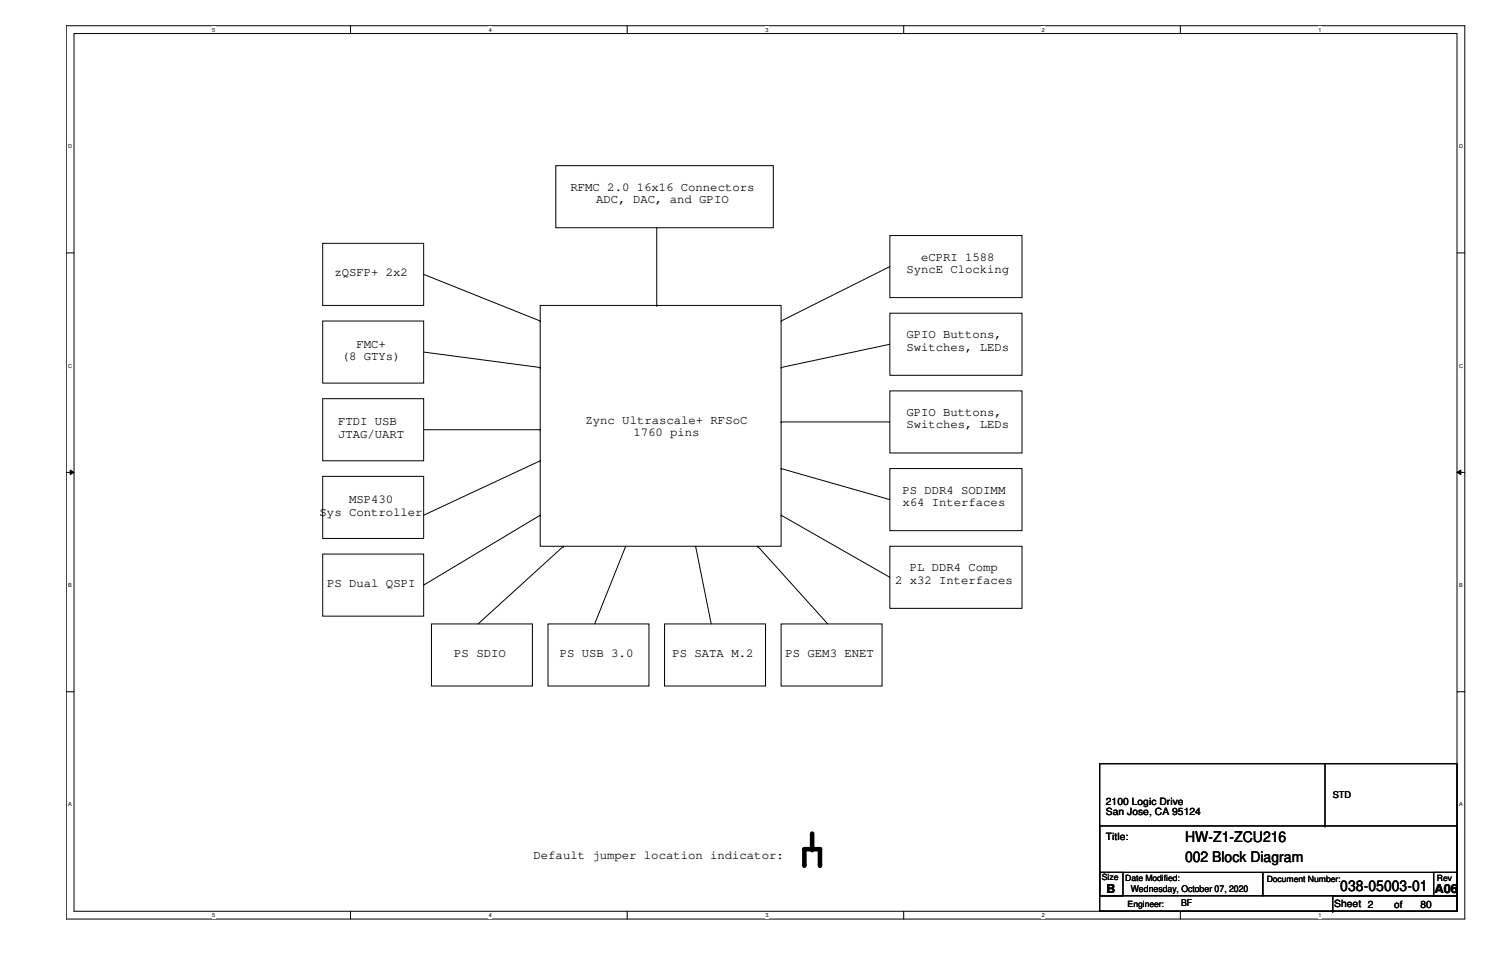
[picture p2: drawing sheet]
<svg xmlns="http://www.w3.org/2000/svg" width="432mm" height="279mm" viewBox="0 0 432 279" stroke-linecap="round" stroke-linejoin="round" font-family="sans-serif">
<path d="M19.1 7.4h402.3v257.1h-402.3zM21.3 9.7h397.8v252.5h-397.8z" fill="none" stroke="#000" stroke-width=".29"/>
<g fill="#fff">
<path d="M61 7.7h.9v1.7h-.9z"/>
<path d="M61 262.5h.9v1.7h-.9z"/>
</g>
<path d="M100.8 7.4v2.3M100.8 262.2v2.3" fill="none" stroke="#000" stroke-width=".29"/>
<g fill="#fff">
<path d="M140.6 7.7h.9v1.7h-.9z"/>
<path d="M140.6 262.5h.9v1.7h-.9z"/>
</g>
<path d="M180.4 7.4v2.3M180.4 262.2v2.3" fill="none" stroke="#000" stroke-width=".29"/>
<g fill="#fff">
<path d="M220.2 7.7h.9v1.7h-.9z"/>
<path d="M220.2 262.5h.9v1.7h-.9z"/>
</g>
<path d="M260 7.4v2.3M260 262.2v2.3" fill="none" stroke="#000" stroke-width=".29"/>
<g fill="#fff">
<path d="M299.7 7.7h.9v1.7h-.9z"/>
<path d="M299.7 262.5h.9v1.7h-.9z"/>
</g>
<path d="M339.6 7.4v2.3M339.6 262.2v2.3" fill="none" stroke="#000" stroke-width=".29"/>
<g fill="#fff">
<path d="M379.3 7.7h.9v1.7h-.9z"/>
<path d="M379.3 262.5h.9v1.7h-.9z"/>
<path d="M19.6 41.2h1.2v1.8h-1.2z"/>
<path d="M419.7 41.2h1.2v1.8h-1.2z"/>
<path d="M19.6 104.3h1.2v1.8h-1.2z"/>
<path d="M419.7 104.3h1.2v1.8h-1.2z"/>
</g>
<path d="M19.1 72.8h2.2M419.1 72.8h2.3" fill="none" stroke="#000" stroke-width=".29"/>
<g fill="#fff">
<path d="M19.6 167.5h1.1v1.7h-1.1z"/>
<path d="M419.7 167.5h1.1v1.7h-1.1z"/>
</g>
<path d="M19.1 135.9h2.2M20.2 135.3l1.1 .6-1.1 .7zM419.1 135.9l1.1-.6v1.3zM419.1 135.9h2.3" fill="none" stroke="#000" stroke-width=".29"/>
<path d="M20.2 135.3l1.1 .6-1.1 .7zM419.1 135.9l1.1-.6v1.3z" fill="#000"/>
<g fill="#fff">
<path d="M19.6 230.6h1.1v1.8h-1.1z"/>
<path d="M419.7 230.6h1.1v1.8h-1.1z"/>
</g>
<g fill="none" stroke="#000" stroke-width=".29">
<path d="M159.9 47.7h62.6v17.8h-62.6zM92.8 70h29.1v17.9h-29.1zM121.9 79l33.5 13.4M188.9 65.5v22.4M256 67.8h38v17.8h-38zM256 76.7l-31.3 15.7M92.8 92.4h29.1v17.8h-29.1zM155.4 87.9h69.3v69.3h-69.3zM155.4 92.4h.1M188.9 87.9h.1M224.7 92.4h.1M256 90.1h38v17.9h-38z"/>
<path d="M256 99.1l-31.3 6.6M92.8 114.7h29.1v17.9h-29.1zM121.9 101.3l33.5 4.4M155.4 105.7h.1M224.7 105.7h.1M256 112.5h38v17.8h-38zM92.8 137.1h29.1v17.8h-29.1zM121.9 123.7h33.5M155.4 132.6h.1M155.4 123.7h.1M155.4 132.6l-33.5 15.7M224.7 121.4h.1"/>
<path d="M224.7 134.8h.1M224.7 121.4h31.3M224.7 134.8l31.3 9M256 134.8h38v17.9h-38zM92.8 159.4h29.1v17.9h-29.1zM155.4 148.3h.1M155.4 148.3l-33.5 20.1M162.1 157.2h.1M162.1 157.2l-24.6 22.3M180 157.2h.1M180 157.2l-8.9 22.3M200.1 157.2h.1"/>
<path d="M200.1 157.2l4.5 22.3M218 157.2h.1M218 157.2l20.1 22.3M224.7 148.3h.1M224.7 148.3l31.3 17.8M256 157.2h38v17.8h-38zM124.1 179.5h29.1v17.9h-29.1zM157.6 179.5h29.1v17.9h-29.1zM191.2 179.5h29v17.9h-29zM224.7 179.5h29v17.9h-29zM19.1 199.1h2.2M419.1 199.1h2.3"/>
<path d="M316.4 219.8h102.7v42.4h-102.7zM381.2 219.8v17.9M316.4 237.7h102.7v13.3h-102.7zM381.2 237.7h.1M316.4 251h46.9v6.8h-46.9zM316.4 251h6.6v6.8h-6.6zM363.3 251h55.8v6.8h-55.8zM383.4 257.8h35.7v4.4h-35.7zM412.5 251h6.6v6.8h-6.6zM316.4 262.2h67M383.4 262.2h.1"/>
</g>
<path d="M233.6 239.9v4.4M231.4 248.8v-4.5h4.5v4.5" fill="none" stroke="#000" stroke-width="1.3"/>
<g fill="#000">
<circle cx="231.4" cy="248.8" r=".66"/>
<circle cx="233.6" cy="244.3" r=".66"/>
<circle cx="235.9" cy="244.3" r=".66"/>
<circle cx="235.9" cy="248.8" r=".66"/>
</g>
<g font-size="4.2">
<text x="340.9" y="242.4">HW-Z1-ZCU216</text>
<text x="340.9" y="248.2">002 Block Diagram</text>
<text x="385.6" y="256.4">038-05003-01</text>
</g>
<g font-size="3.6">
<text x="164.1" y="54.9">RFMC 2.0 16x16 Connectors</text>
<text x="171.5" y="58.5">ADC, DAC, and GPIO</text>
<text x="265" y="75">eCPRI 1588</text>
<text x="96.2" y="79.5">zQSFP+ 2x2</text>
<text x="260.7" y="78.6">SyncE Clocking</text>
<text x="102.5" y="100.1">FMC+</text>
<text x="260.7" y="97.4">GPIO Buttons,</text>
<text x="260.7" y="100.9">Switches, LEDs</text>
<text x="98.3" y="103.6">(8 GTYs)</text>
<text x="260.7" y="119.7">GPIO Buttons,</text>
<text x="97.2" y="122.4">FTDI USB</text>
<text x="97.2" y="126">JTAG/UART</text>
<text x="168.4" y="122">Zync Ultrascale+ RFSoC</text>
<text x="182.2" y="125.5">1760 pins</text>
<text x="260.7" y="123.3">Switches, LEDs</text>
<text x="259.6" y="142.1">PS DDR4 SODIMM</text>
<text x="91.9" y="148.3">Sys Controller</text>
<text x="100.4" y="144.8">MSP430</text>
<text x="259.6" y="145.6">x64 Interfaces</text>
<text x="257.5" y="168">2 x32 Interfaces</text>
<text x="261.7" y="164.4">PL DDR4 Comp</text>
<text x="94.1" y="168.9">PS Dual QSPI</text>
<text x="130.7" y="189">PS SDIO</text>
<text x="161" y="189">PS USB 3.0</text>
<text x="193.5" y="189">PS SATA M.2</text>
<text x="226" y="189">PS GEM3 ENET</text>
<text x="153.5" y="247.1">Default jumper location indicator:</text>
<text x="318.3" y="257">B</text>
<text x="412.7" y="257">A06</text>
</g>
<g font-size="2.9">
<text x="318.1" y="231.5">2100 Logic Drive</text>
<text x="318.1" y="234.7">San Jose, CA 95124</text>
<text x="318.1" y="241.8">Title:</text>
<text x="383.8" y="261">Sheet 2</text>
<text x="401.1" y="261.2">of</text>
<text x="408.6" y="261.2">80</text>
</g>
<g font-size="2.7">
<text x="383.4" y="229.5">STD</text>
<text x="325.3" y="256.6">Wednesday, October 07, 2020</text>
<text x="339.8" y="260.6">BF</text>
</g>
<g font-size="2.5">
<text x="317" y="253.3">Size</text>
<text x="323.7" y="253.5">Date Modified:</text>
<text x="364.4" y="253.7">Document Number:</text>
<text x="413.3" y="253.5">Rev</text>
<text x="324.4" y="260.9">Engineer:</text>
</g>
<g font-size="1.6">
<text x="61" y="9.1">5</text>
<text x="140.6" y="9.1">4</text>
<text x="220.2" y="9.1">3</text>
<text x="299.7" y="9.1">2</text>
<text x="379.3" y="9.1">1</text>
<text x="19.6" y="42.6">D</text>
<text x="419.7" y="42.6">D</text>
<text x="19.6" y="105.7">C</text>
<text x="419.7" y="105.7">C</text>
<text x="19.6" y="168.9">B</text>
<text x="419.7" y="168.9">B</text>
<text x="19.6" y="232">A</text>
<text x="419.7" y="232">A</text>
<text x="61" y="263.9">5</text>
<text x="140.6" y="263.9">4</text>
<text x="220.2" y="263.9">3</text>
<text x="299.7" y="263.9">2</text>
<text x="379.3" y="263.9">1</text>
</g>
</svg>
